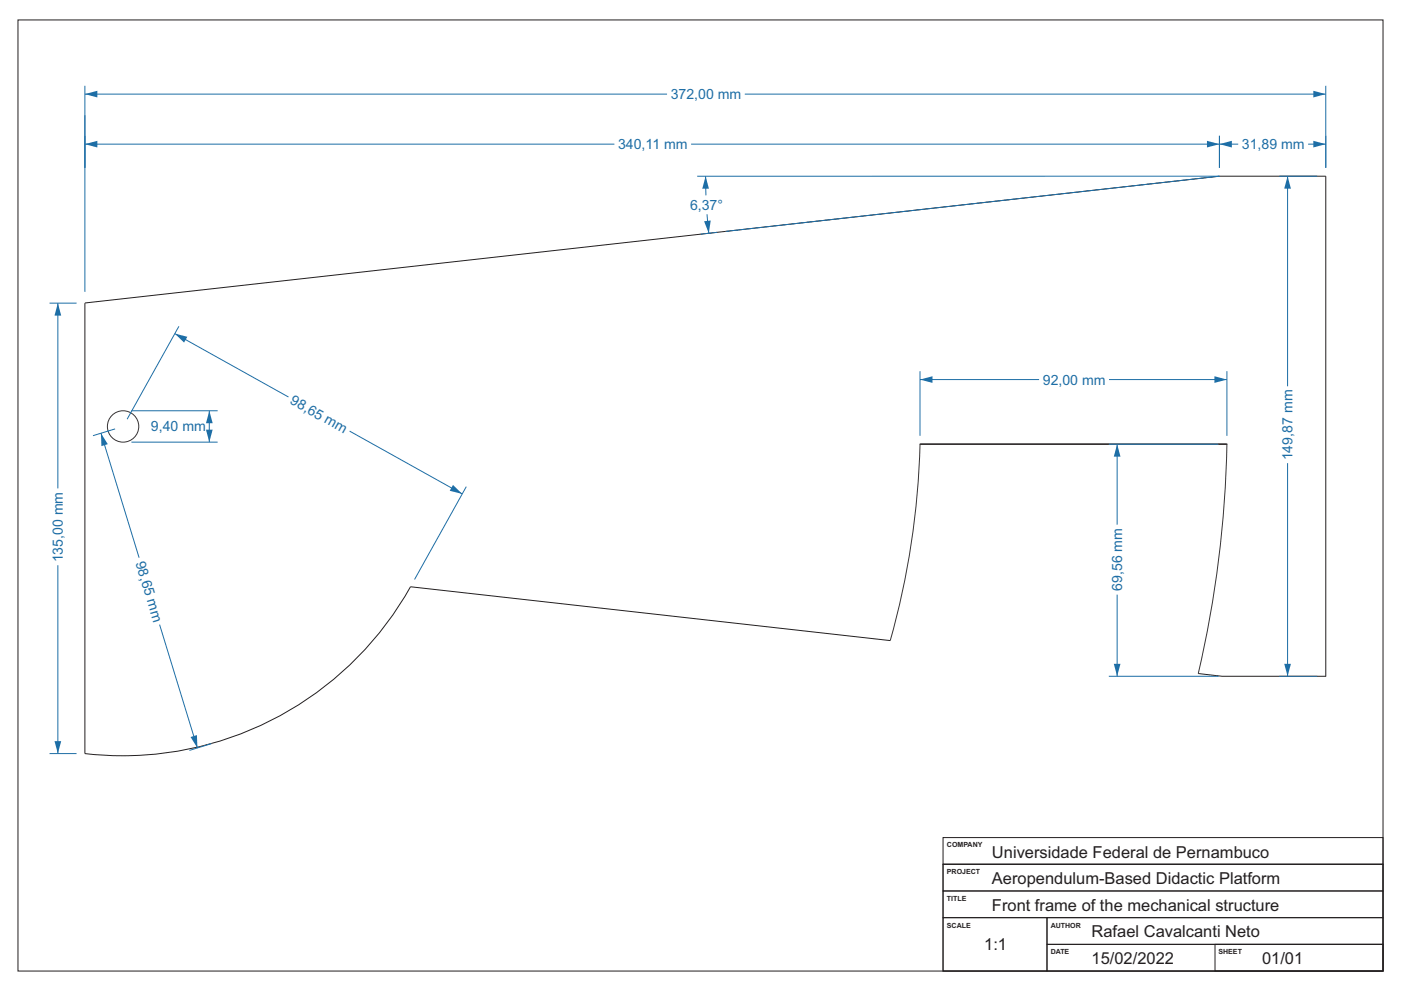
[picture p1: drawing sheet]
<svg xmlns="http://www.w3.org/2000/svg" width="420mm" height="297mm" viewBox="0 0 420 297" stroke-linecap="round" stroke-linejoin="round" font-family="sans-serif">
<g fill="none" stroke="#373435" stroke-width=".3">
<path d="M275.8 133.1h92zM275.8 133.1a240 240 0 0 1-8.9 58.9M367.8 133.1a329.9 329.9 0 0 1-8.6 68.8"/>
<circle cx="36.9" cy="127.8" r="4.7"/>
</g>
<path d="M5.4 6h409.2v285h-409.2zM266.9 192l-143.8-16.1a98.9 98.9 0 0 1-97.7 50v-135l340.2-38.1h31.8v150M359.2 201.9l7.2 .8h31M282.7 259h131.9v32h-131.9zM282.7 259h131.9v8h-131.9zM282.7 251h131.9v8h-131.9zM282.7 267h131.9v8h-131.9zM282.7 275h31.2v16h-31.2zM313.9 275h100.7v8h-100.7zM313.9 283h100.7v8h-100.7zM364.2 283h50.4v8h-50.4z" fill="none" stroke="#231f20" stroke-width=".3"/>
<path d="M39.4 132.5h25.8M39.4 123.1h25.8M62.7 123.1v9.4" fill="none" stroke="#1d6ea6" stroke-width=".3"/>
<g fill="#1d6ea6">
<path d="M62.7 123.1l1.1 3.7h-2.1z"/>
<path d="M61.7 128.8h2.1l-1.1 3.7z"/>
</g>
<path d="M383.5 52.8h11.5M386 138.8v63.9M383.5 202.7h11.5" fill="none" stroke="#1d6ea6" stroke-width=".3"/>
<path d="M385 198.9h2l-1 3.8z" fill="#1d6ea6"/>
<path d="M386 52.8v63" fill="none" stroke="#1d6ea6" stroke-width=".3"/>
<path d="M386 52.8l1 3.7h-2z" fill="#1d6ea6"/>
<path d="M53.6 97.8l-15.5 27.8M104.8 129.2l33.8 18.8M139.8 145.8l-15.5 27.9" fill="none" stroke="#1d6ea6" stroke-width=".3"/>
<path d="M135.8 145.3l2.8 2.7-3.8-.9z" fill="#1d6ea6"/>
<path d="M52.4 100l34.1 19" fill="none" stroke="#1d6ea6" stroke-width=".3"/>
<path d="M52.4 100l3.8 .9-1 1.8z" fill="#1d6ea6"/>
<path d="M14.8 90.9h8.1M17.3 169.4v56.5M14.8 225.9h8.1" fill="none" stroke="#1d6ea6" stroke-width=".3"/>
<path d="M16.3 222.1h2l-1 3.8z" fill="#1d6ea6"/>
<path d="M17.3 90.9v55.5" fill="none" stroke="#1d6ea6" stroke-width=".3"/>
<path d="M17.3 90.9l1 3.7h-2z" fill="#1d6ea6"/>
<path d="M34.5 128.5l-6.6 2.1M47.8 187.2l11.4 37M63.4 222.9l-6.6 2" fill="none" stroke="#1d6ea6" stroke-width=".3"/>
<path d="M57.1 220.9l1.9-.6 .2 3.9z" fill="#1d6ea6"/>
<path d="M30.3 129.8l11.4 37.3" fill="none" stroke="#1d6ea6" stroke-width=".3"/>
<path d="M30.3 129.8l2 3.3-1.9 .6z" fill="#1d6ea6"/>
<path d="M275.8 111.3v19.3M275.8 113.8h35.7M367.8 111.3v19.3" fill="none" stroke="#1d6ea6" stroke-width=".3"/>
<path d="M275.8 113.8l3.7-1v2z" fill="#1d6ea6"/>
<path d="M332.5 113.8h35.3" fill="none" stroke="#1d6ea6" stroke-width=".3"/>
<path d="M364.1 112.8l3.7 1-3.7 1z" fill="#1d6ea6"/>
<path d="M332.4 133.1h32.9M334.9 178.2v24.5M332.4 202.7h32.9" fill="none" stroke="#1d6ea6" stroke-width=".3"/>
<path d="M333.9 198.9h2l-1 3.8z" fill="#1d6ea6"/>
<path d="M334.9 133.1v24.1" fill="none" stroke="#1d6ea6" stroke-width=".3"/>
<path d="M334.9 133.1l1 3.8h-2z" fill="#1d6ea6"/>
<path d="M365.6 40.7v9.6M365.6 43.2h5.6M397.4 40.7v9.6" fill="none" stroke="#1d6ea6" stroke-width=".3"/>
<path d="M365.6 43.2l3.7-1v2z" fill="#1d6ea6"/>
<path d="M392.2 43.2h5.2" fill="none" stroke="#1d6ea6" stroke-width=".3"/>
<path d="M393.7 42.2l3.7 1-3.7 1z" fill="#1d6ea6"/>
<path d="M25.4 34.6v52.9M25.4 43.2h158.8M365.6 40.7v9.6" fill="none" stroke="#1d6ea6" stroke-width=".3"/>
<path d="M25.4 43.2l3.8-1v2z" fill="#1d6ea6"/>
<path d="M207.2 43.2h158.4" fill="none" stroke="#1d6ea6" stroke-width=".3"/>
<path d="M361.8 42.2l3.8 1-3.8 1z" fill="#1d6ea6"/>
<path d="M25.4 25.7v24.6M25.4 28.2h174.6M397.4 25.7v24.6" fill="none" stroke="#1d6ea6" stroke-width=".3"/>
<path d="M25.4 28.2l3.8-1v2z" fill="#1d6ea6"/>
<path d="M223.3 28.2h174.1" fill="none" stroke="#1d6ea6" stroke-width=".3"/>
<path d="M393.7 27.2l3.7 1-3.7 1z" fill="#1d6ea6"/>
<path d="M209 52.8h156.6l-148.1 16.5M212 64.2l.5 5.7M215.1 69.6l-5.1 .6" fill="none" stroke="#1d6ea6" stroke-width=".3"/>
<path d="M211.1 66.3l2-.2-.6 3.8z" fill="#1d6ea6"/>
<path d="M211.5 52.8l.1 5.7" fill="none" stroke="#1d6ea6" stroke-width=".3"/>
<path d="M211.5 52.8l1 3.8h-2z" fill="#1d6ea6"/>
<g font-size="4.9" fill="#231f20">
<text x="297.4" y="257">Universidade Federal de Pernambuco</text>
<text x="297.4" y="265">Aeropendulum-Based Didactic Platform</text>
<text x="297.4" y="273">Front frame of the mechanical structure</text>
<text x="327.2" y="280.9">Rafael Cavalcanti Neto</text>
<text x="295" y="284.8">1:1</text>
<text x="327.2" y="289">15/02/2022</text>
<text x="378.3" y="289">01/01</text>
</g>
<g font-size="4.2" fill="#1d6ea6">
<text x="201.1" y="29.7">372,00 mm</text>
<text x="185.3" y="44.7">340,11 mm</text>
<text x="372.3" y="44.7">31,89 mm</text>
<text x="206.9" y="62.9">6,37°</text>
<text x="312.6" y="115.3">92,00 mm</text>
<text x="86.7" y="120.9" transform="rotate(29 86.7 120.9)">98,65 mm</text>
<text x="45.3" y="129">9,40 mm</text>
<text x="387.5" y="138" transform="rotate(-90 387.5 138)">149,87 mm</text>
<text x="18.9" y="168.6" transform="rotate(-90 18.9 168.6)">135,00 mm</text>
<text x="40.6" y="168.7" transform="rotate(73 40.6 168.7)">98,65 mm</text>
<text x="336.4" y="177.1" transform="rotate(-90 336.4 177.1)">69,56 mm</text>
</g>
<g font-size="2.1" fill="#231f20">
<text x="283.9" y="254">COMPANY</text>
<text x="283.9" y="262">PROJECT</text>
<text x="283.9" y="269.9">TITLE</text>
<text x="283.9" y="278">SCALE</text>
<text x="315" y="278">AUTHOR</text>
<text x="315" y="286">DATE</text>
<text x="365.3" y="286">SHEET</text>
</g>
</svg>
